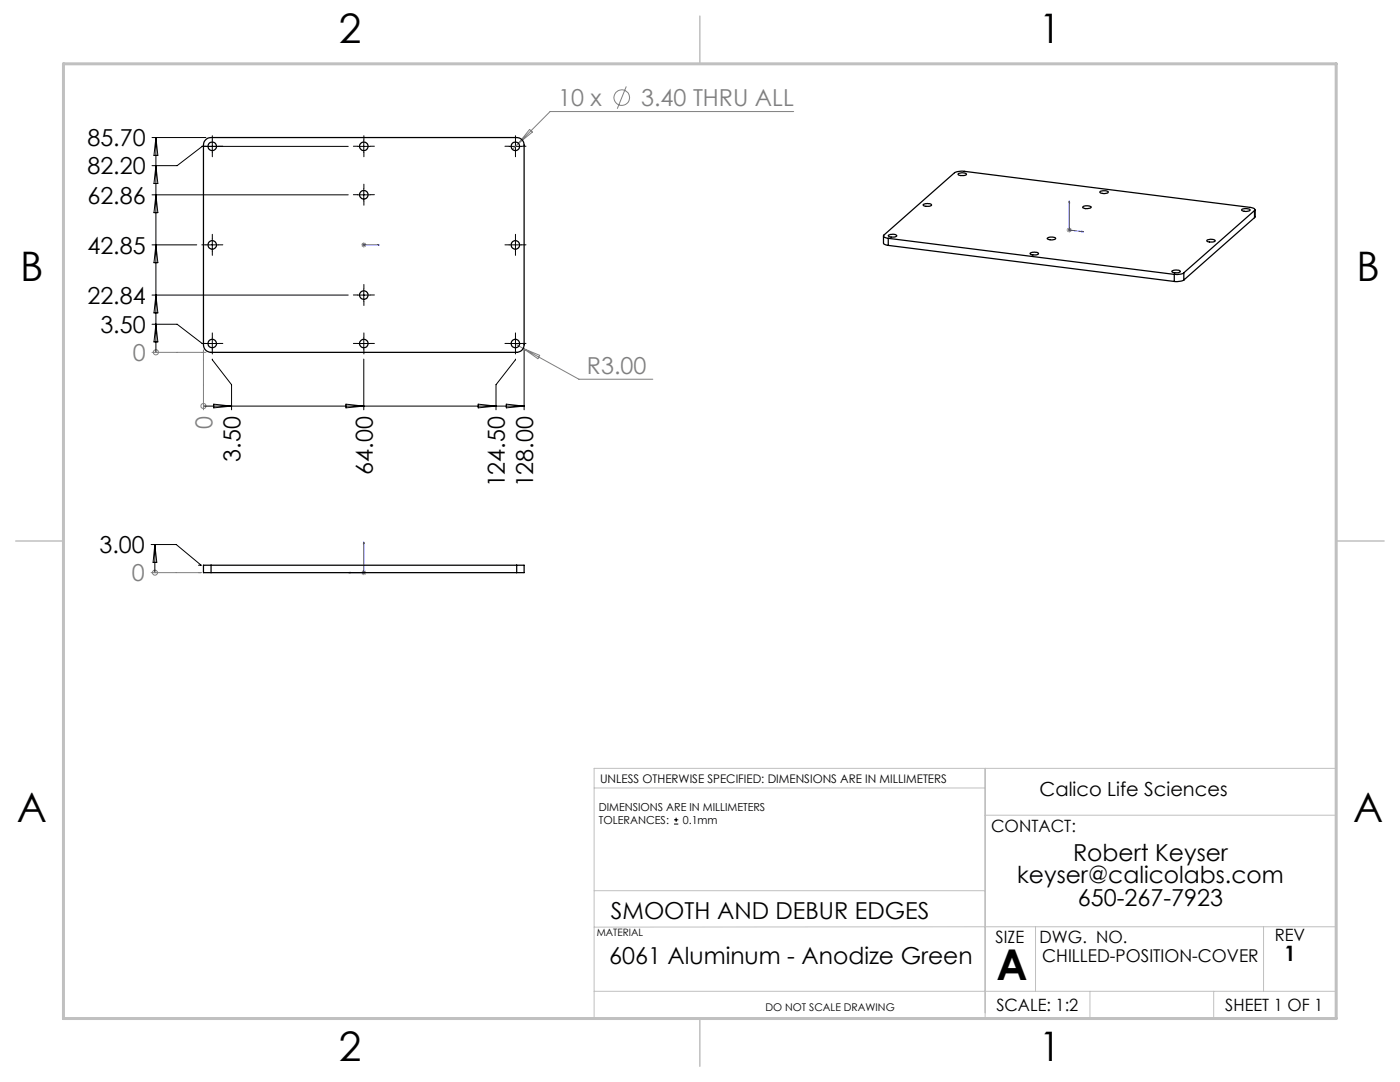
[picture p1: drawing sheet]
<svg xmlns="http://www.w3.org/2000/svg" width="279mm" height="216mm" viewBox="0 0 279 216" stroke-linecap="round" stroke-linejoin="round" font-family="sans-serif">
<g fill="none" stroke="#808080" stroke-width=".2">
<path d="M125 17.3l-1.8 4.4M103.5 28.6l-1.2 1.2M105.7 25.8l.6 .6-2.8 2.2zM158.4 22.3h-48.6l-6.3 6.3M72.1 48.9h1M72.2 48.5l.8 .7M72.6 48.4v1M73 48.5l-.8 .7M212.9 45.9h1M213 45.5l.7 .7M213.4 45.4v1M213.7 45.5l-.7 .7"/>
<path d="M30.3 70.3h10.8M31.1 70.3h.1M40.6 69.8v12M103.1 68.8l1.3 .7M104.4 69.5l11.1 6.2h14.8M104.4 69.5l3.3 1.4-.3 .7zM40.6 81h.1M30.2 114.3h9.9M30.9 114.3h.1M72.1 114.3h1M72.2 113.9l.8 .7M72.6 113.8v1"/>
<path d="M73 113.9l-.8 .7"/>
<circle cx="124.1" cy="19.5" r="1.56"/>
<circle cx="31.1" cy="70.3" r=".5"/>
<circle cx="40.6" cy="81" r=".5"/>
<circle cx="30.9" cy="114.3" r=".5"/>
</g>
<g fill="none" stroke="#000" stroke-width=".2">
<path d="M30.3 38.9h39.2M30.3 27.4h10.8M31.1 27.4v42.9M31.1 38.9l.4 3.5h-.8zM31.1 33.1l.4 3.5h-.8zM31.1 27.4l.4 3.6h-.8zM42.4 27.9v2.5M69.5 29.2h-29.1l-5.1 3.9h-5M71.4 38.9h2.5M71.4 29.2h2.5M72.6 27.9v2.5M72.6 37.6v2.5"/>
<path d="M101.6 29.2h2.5M102.9 27.9v2.5M30.3 58.9h39.2M30.3 48.9h9M31.1 58.9l.4 3.5h-.8zM31.1 48.9l.4 3.5h-.8zM41.1 48.9h2.5M42.4 47.6v2.5M71.4 58.9h2.5M72.6 57.6v2.5M101.6 48.9h2.5M102.9 47.6v2.5"/>
<path d="M30.3 64.7h5l5.1 3.8h3.2M31.1 64.7l.4 3.5h-.8zM42.4 71.6l3.8 5.2v5M42.4 67.3v2.5M71.4 68.5h2.5M72.6 67.3v2.5M72.6 71.6v10.2M101.6 68.5h2.5M102.9 71.6l-3.9 5.2v5M102.9 67.3v2.5M104.6 69.8v12M40.6 81h64"/>
<path d="M42.7 80.6l3.5 .4-3.5 .4zM69 80.6l3.6 .4-3.6 .4zM95.4 80.6l3.6 .4-3.6 .4zM101 80.6l3.6 .4-3.6 .4zM30.2 108.7h5l4.9 4.1h-.5M30.9 108.7v5.6M30.9 108.7l.4 3.5h-.7zM134.5 164.4h.9M134.5 163.6h.9M134.9 163.2v.8"/>
</g>
<path d="M72.5 48.9h.2zM72.6 48.9h.1M72.6 48.9h3.1M75.7 48.9h-.3h.3M213.4 40.1l.1 .3h-.2zM213.4 40.1v5.8l2.9 .3M215.9 46.1l.4 .1-.4 .1zM69.6 114.3l.2-.1v.1zM72.6 108.2l.1 .3h-.2zM72.6 108.2v6.1h-3" fill="none" stroke="#00f" stroke-width=".2"/>
<g fill="none" stroke="#000" stroke-width=".2" stroke-dasharray="15.2 1.3 1.3 1.3">
<path d="M41.1 29.2h-.8M42.4 27.9v-.8M42.4 30.4v.9M43.6 29.2h.9M71.4 38.9h-.9M71.4 29.2h-.9M72.6 37.6v-.8M72.6 27.9v-.8M72.6 30.4v.9M73.9 38.9h.8M73.9 29.2h.8M101.6 29.2h-.8"/>
<path d="M102.9 27.9v-.8M102.9 30.4v.9M104.1 29.2h.9M41.1 48.9h-.8M42.4 47.6v-.8M42.4 50.1v.9M43.6 48.9h.9M71.4 58.9h-.9M72.6 40.1v.9M72.6 57.6v-.8M73.9 58.9h.8M101.6 48.9h-.8"/>
<path d="M102.9 47.6v-.8M102.9 50.1v.9M104.1 48.9h.9M41.1 68.5h-.8M42.4 67.3v-.9M42.4 69.8v.8M43.6 68.5h.9M71.4 68.5h-.9M72.6 60.1v.9M72.6 67.3v-.9M72.6 69.8v.8M73.9 68.5h.8"/>
<path d="M101.6 68.5h-.8M102.9 67.3v-.9M102.9 69.8v.8M104.1 68.5h.9"/>
</g>
<path d="M118.6 157.2h78M196.6 153.3v49.9M118.6 177.7h78M196.6 162.7h70.1M118.6 197.8h148.1M206.7 184.9v12.9M217.5 197.8v5.4M242.2 197.8v5.4M252.2 184.9v12.9M266.7 184.9l-148.1 .1M26.7 203.2h240v-49.9h-148.1v49.9" fill="none" stroke="#c0c0c0" stroke-width=".2"/>
<path d="M139.7 3.2v9.5M3.1 107.9h9.6M266.7 107.9h9.5M139.7 203.2v9.6" fill="none" stroke="#c0c0c0" stroke-width=".3"/>
<path d="M12.7 12.7h254v190.5h-254z" fill="none" stroke="#c0c0c0" stroke-width=".6"/>
<g fill="#00f">
<path d="M75.4 48.9h.3zM72.5 48.9h.2z"/>
<path d="M69.6 114.3h.2v-.1zM72.6 108.2l-.1 .3h.2zM215.9 46.1l.4 .1-.4 .1zM213.4 40.1l.1 .3h-.2z"/>
</g>
<g fill="none" stroke="#000" stroke-width=".25">
<path d="M41 27.9l.5-.3 .6-.2h61a1.51 1.51 0 0 1 1.5 1.6v39.8a1.51 1.51 0 0 1-1.5 1.5h-61a1.51 1.51 0 0 1-1.5-1.5v-39.8l.1-.6zM191.2 34.7l.4-.2a1 1 0 0 1 1.3 .3 1.49 1.49 0 0 1-1.7-.1zM219.6 38.2l.3-.1a1 1 0 0 1 1.3 .3 1.34 1.34 0 0 1-1.7-.1zM176.3 47.1l.1 1.5 .9 .4M177.3 47.6l57.1 7.2M177.3 47.6v1.4M177.3 49l57.1 7.2M177.3 47l.3-.2a1.09 1.09 0 0 1 1.4 .3 1.56 1.56 0 0 1-1.7-.1zM184.3 40.8l.4-.2a1.06 1.06 0 0 1 1.2 .4 1.56 1.56 0 0 1-1.7-.1zM205.6 50.5l.4-.2a1.09 1.09 0 0 1 1.3 .4 1.56 1.56 0 0 1-1.7-.1zM209 47.5a1.34 1.34 0 0 1 1.7 .1 1.47 1.47 0 0 1-1.7 0zM216.2 41.2l.5-.1a.96 .96 0 0 1 1.1 .3l-.4 .2a1.24 1.24 0 0 1-1.3-.3z"/>
<path d="M233.9 54.1l.4-.2a1.06 1.06 0 0 1 1.2 .3 1.56 1.56 0 0 1-1.6 0zM234.4 54.8v1.4M236.3 54.4a3.1 3.1 0 0 1-1.9 .4M236.3 55.9l-.6 .2-1.3 .1M236.3 54.4v1.5M240.9 47.9l.4-.1a1 1 0 0 1 1.2 .3 1.49 1.49 0 0 1-1.7-.1zM247.9 41.7l.5-.1a.94 .94 0 0 1 1.1 .3l-.5 .3a1.11 1.11 0 0 1-1.2-.3zM250.4 42l-.1-.4-.8-.2-57.7-7.3-1.3 .4-14.2 12.5 .1 .3 .9 .3M250.4 42l-14.1 12.4M250.4 42v1.4M250.4 43.4l-14.1 12.5M250.5 41.8l-.1 1.6"/>
<path d="M42.1 112.8h-1.5v1.5h1.5M42.1 112.8v1.5M42.1 112.8h61M42.1 114.3h61M103.1 112.8h1.5v1.5h-1.5M103.1 112.8v1.5"/>
<circle cx="42.3" cy="29.2" r=".85"/>
<circle cx="72.6" cy="38.9" r=".85"/>
<circle cx="72.6" cy="29.2" r=".85"/>
<circle cx="102.8" cy="29.2" r=".85"/>
<circle cx="42.3" cy="48.9" r=".84"/>
<circle cx="72.6" cy="58.9" r=".84"/>
<circle cx="102.8" cy="48.9" r=".84"/>
<circle cx="42.3" cy="68.6" r=".84"/>
<circle cx="72.6" cy="68.6" r=".84"/>
<circle cx="102.8" cy="68.6" r=".84"/>
</g>
<text font-size="8.5" x="198.9" y="195.5">A</text>
<g font-size="8.1">
<text x="67.6" y="8.5">2</text>
<text x="207.3" y="8.5">1</text>
<text x="4" y="56.2">B</text>
<text x="270.7" y="56.2">B</text>
<text x="3.3" y="164.1">A</text>
<text x="270" y="164.1">A</text>
<text x="67.6" y="211.7">2</text>
<text x="207.3" y="211.7">1</text>
</g>
<g font-size="4.7" fill="#808080">
<text x="111.4" y="21.2">10 x</text>
<text x="128" y="21.2">3.40 THRU ALL</text>
<text x="26.5" y="72">0</text>
<text x="117.1" y="74.7">R3.00</text>
<text x="42.4" y="85.6" transform="rotate(-90 42.4 85.6)">0</text>
<text x="26.3" y="116">0</text>
</g>
<g font-size="4.7">
<text x="17.4" y="29.2">85.70</text>
<text x="17.4" y="34.8">82.20</text>
<text x="17.4" y="40.6">62.86</text>
<text x="17.4" y="50.6">42.85</text>
<text x="17.4" y="60.6">22.84</text>
<text x="20" y="66.4">3.50</text>
<text x="48" y="92.1" transform="rotate(-90 48 92.1)">3.50</text>
<text x="74.4" y="94.7" transform="rotate(-90 74.4 94.7)">64.00</text>
<text x="100.8" y="97.3" transform="rotate(-90 100.8 97.3)">124.50</text>
<text x="106.4" y="97.3" transform="rotate(-90 106.4 97.3)">128.00</text>
<text x="19.8" y="110.4">3.00</text>
<text x="214.1" y="171.7">Robert Keyser</text>
<text x="203" y="176.3">keyser@calicolabs.com</text>
<text x="121.9" y="183.3">SMOOTH AND DEBUR EDGES</text>
<text x="215.1" y="180.8">650-267-7923</text>
<text x="121.6" y="192.4">6061 Aluminum - Anodize Green</text>
</g>
<text font-size="4.2" x="256.3" y="191.8">1</text>
<text font-size="3.9" x="207.5" y="158.8">Calico Life Sciences</text>
<text font-size="3.5" x="208" y="191.9">CHILLED-POSITION-COVER</text>
<g font-size="3.4">
<text x="197.8" y="166">CONTACT:</text>
<text x="198.7" y="188.1">SIZE</text>
<text x="207.5" y="188.1">DWG. NO.</text>
<text x="254.4" y="187.8">REV</text>
<text x="198.8" y="201.7">SCALE: 1:2</text>
<text x="244.5" y="201.7">SHEET 1 OF 1</text>
</g>
<text font-size="2.4" x="119.8" y="156.2">UNLESS OTHERWISE SPECIFIED: DIMENSIONS ARE IN MILLIMETERS</text>
<g font-size="2.2">
<text x="119.5" y="161.8">DIMENSIONS ARE IN MILLIMETERS</text>
<text x="119.5" y="164.4">TOLERANCES:</text>
<text x="136.3" y="164.4">0.1mm</text>
</g>
<text font-size="2.1" x="152.8" y="201.7">DO NOT SCALE DRAWING</text>
<text font-size="2" x="119.1" y="186.7">MATERIAL</text>
</svg>
